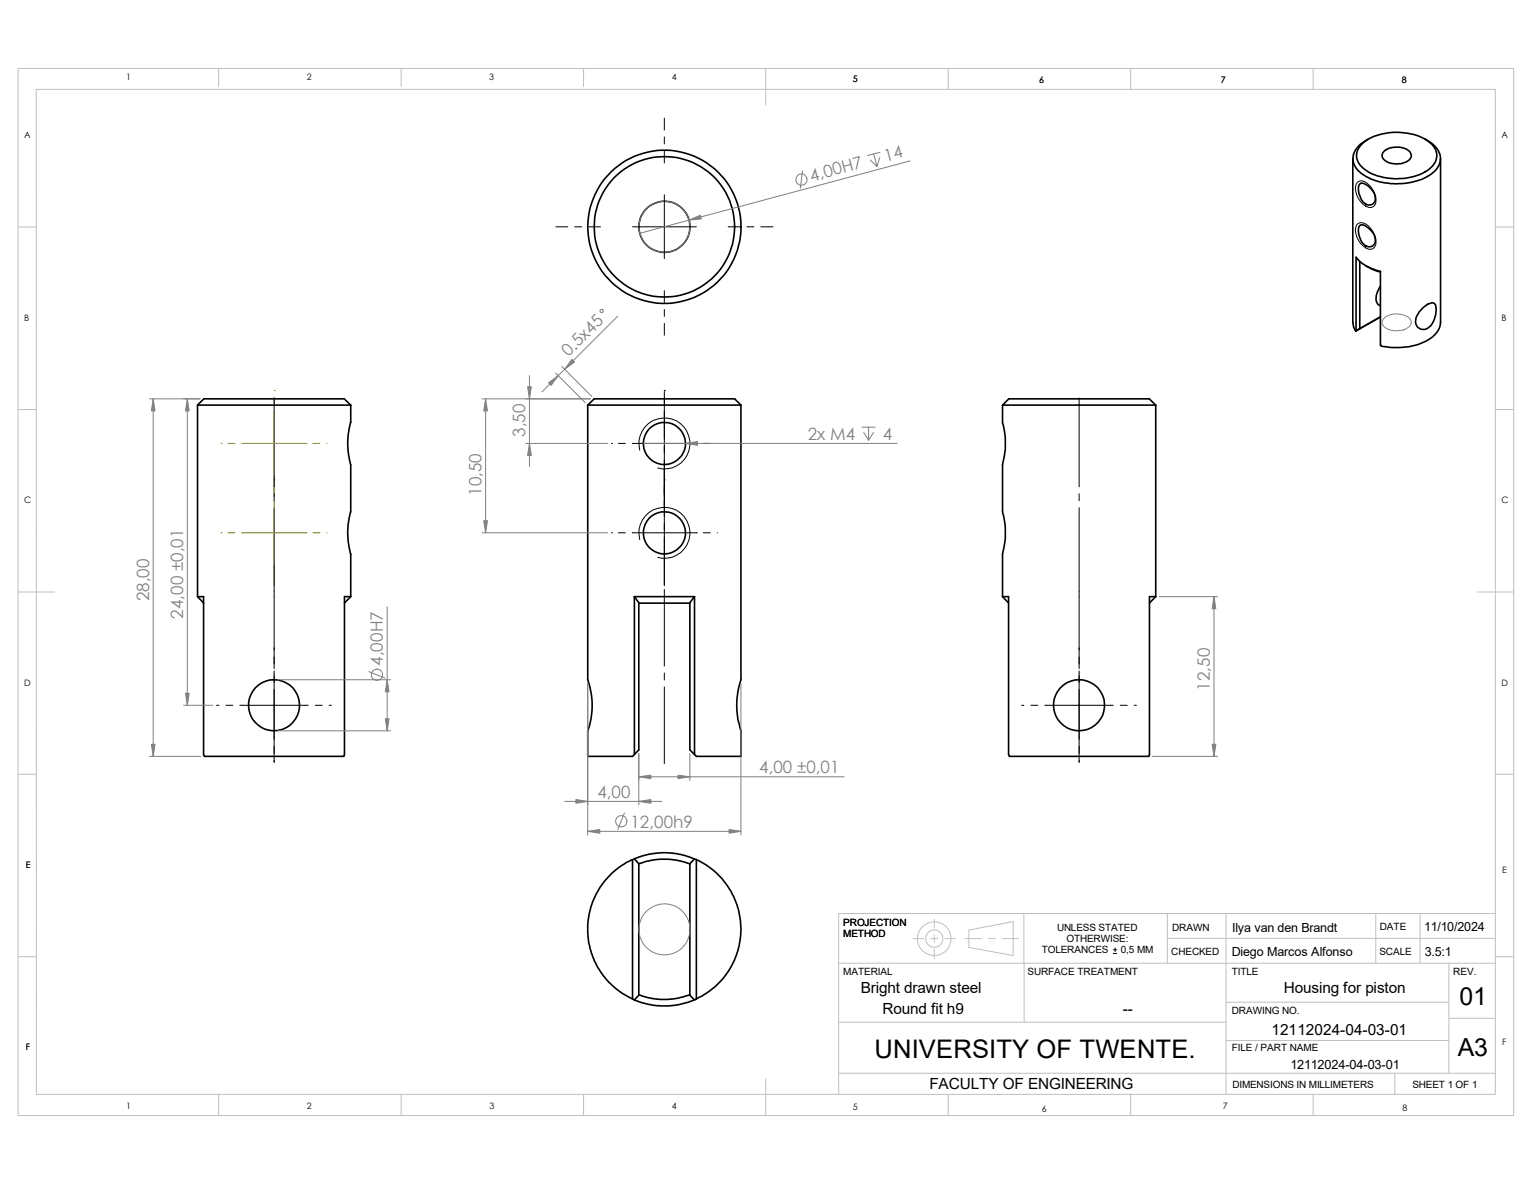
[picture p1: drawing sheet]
<svg xmlns="http://www.w3.org/2000/svg" width="279mm" height="216mm" viewBox="0 0 279 216" stroke-linecap="round" stroke-linejoin="round" font-family="sans-serif">
<g fill="none" stroke="#c0c0c0" stroke-width=".18">
<path d="M3.3 12.5h272.8v190.9h-272.8zM6.6 16.3h266.1v183.3h-266.1zM39.9 12.5v3.3M73.2 12.5v3.3M106.4 12.5v3.3M139.7 12.5v6.6M172.9 12.5v3.8M206.2 12.5v3.8M239.5 12.5v3.8M3.3 41.4h3.3M272.7 41.4h3.4M3.3 74.7h3.3"/>
<path d="M272.7 74.7h3.4M3.3 107.9h6.6M269.4 107.9h6.7M3.3 141.2h3.3M272.7 141.2h3.4M3.3 174.5h3.3M153 175.6h119.7M166.6 171.2h1.9M169.8 171.2h1.2M170.4 167.6v1.6M170.4 170.5v1.3M170.4 173.1v1.7"/>
<path d="M172.3 171.2h1.9M176 171.2h3M176.7 169.6l8.1-1.5v6.1l-8.1-1.4zM180.3 171.2h1.2M182.8 171.2h3M186.7 166.6l.1 19.8M212.9 171.1h59.8M212.9 166.6v9M223.6 166.6v33M250.9 166.6v9M259 166.6v9M264.2 175.6v20.1"/>
<path d="M272.7 174.5h3.4M272.7 166.6h-119.7v33M39.9 199.6v3.8M73.2 199.6v3.8M106.4 199.6v3.8M139.7 196.7v6.7M153 186.4h70.6M153 195.7h119.7M172.9 199.6v3.8M206.2 199.6v3.8M223.6 182.8h40.6M223.6 189.7h40.6"/>
<path d="M239.5 199.6v3.8M254.4 195.7v3.9M264.2 185.7h8.5"/>
<circle cx="170.4" cy="171.2" r="3.1"/>
<circle cx="170.4" cy="171.2" r="1.59"/>
</g>
<g fill="none" stroke="#000" stroke-width=".3">
<path d="M246.7 28.9v29.9l.1 .8 .4 .8M247.9 33.6a.98 .98 0 0 1 1.5 .2 2.63 2.63 0 0 1 1.3 3.1 1.36 1.36 0 0 1-2.3-.4 3.2 3.2 0 0 1-.5-2.9zM248.4 26.2a9.8 9.8 0 0 1 7.6-2 7.3 7.3 0 0 1 5.7 2.9 2.92 2.92 0 0 1-1.2 3.8 10.9 10.9 0 0 1-11.7-.1 2.78 2.78 0 0 1-.4-4.6zM249.6 25.4a4.7 4.7 0 0 0-2.8 3.3 3.8 3.8 0 0 0 2.5 3.6 12.5 12.5 0 0 0 11.4-.3 3.2 3.2 0 0 0 1.2-5.1l-.7-.7-1.3-.8M252.5 27.5a3.9 3.9 0 0 1 4.6 .2 1.15 1.15 0 0 1-.6 1.8 3.9 3.9 0 0 1-4.2-.5 1 1 0 0 1 .2-1.5zM262.7 28.9v29.9a4.5 4.5 0 0 1-3.3 3.7 13.4 13.4 0 0 1-7.5 .6l-.1-.2v-13.4a7.6 7.6 0 0 1-4.5-2.6v13.4M247.9 41.2l.2-.1a1.79 1.79 0 0 1 1.8 .8 2.33 2.33 0 0 1 .8 2.6 1.33 1.33 0 0 1-2.3-.3 3.3 3.3 0 0 1-.5-3zM248 59.9l-.7 .4M248 47.7v12.2M248 59.9l3.8-2.1-4.6 2.6M249.1 48.5l1.4 .7 1.3 .4M251.8 52.2l-.3 .4a2.39 2.39 0 0 0-.1 3l.4 .2"/>
<path d="M259.4 56.3l1.2-.9a.81 .81 0 0 1 1-.1 .81 .81 0 0 1 .3 1 4.2 4.2 0 0 1-1.6 3.6 1.47 1.47 0 0 1-1.7-.2 1.47 1.47 0 0 1-.4-1.7l.6-1.1zM36 73.9h28M36 73.9l1.2-1.2h25.6l1.2 1.2M36 73.9v34.9M64 73.9v3.1a13.5 13.5 0 0 0 0 7.7v8.6a13.5 13.5 0 0 0 0 7.7v7.8M107.2 73.9v50.1a13.8 13.8 0 0 1 0 9.3v4.6h8.2l.3-.3M107.2 73.9l1.2-1.2h25.6l1.1 1.2M107.2 73.9h27.9M135.1 73.9v50.1a14.5 14.5 0 0 0 0 9.3v4.6h-8.1l-1.2-1.2v-26.8l.9-1.1M182.8 73.9v3.1a14.7 14.7 0 0 1 0 7.7v8.6a14.7 14.7 0 0 1 0 7.7v7.8M182.8 73.9l1.2-1.2h25.6l1.2 1.2M182.8 73.9h28"/>
<path d="M210.8 73.9v34.9M247.3 60.3l-.1 .1M36 108.8h1.1v28.8l.2 .3h.4h25l.1-.3v-28.8h1.2M36 108.8l1.1 1.1M64 108.8l-1.2 1.1M115.7 108.8h11M115.7 108.8l.8 1.1v26.8l-.8 .9M115.7 108.8v28.8M116.5 110h9.3M126.7 108.8v28.8M182.8 108.8h1.1v28.8l.2 .3h25.4l.1-.3v-28.8h1.2M182.8 108.8l1.1 1.1"/>
<path d="M210.8 108.8l-1.2 1.1M115.4 156.8l-1.4 .6-2.1 1.6-1.5 1.4-.9 1.3-1.5 2.8-.6 2.4-.2 1.7v2.2l.4 2 .8 2.5 .7 1.3 1.3 1.8 1.4 1.4 1.7 1.3 1.8 1.1M115.7 156.6l1.3-.5 1.4-.4 2.2-.2h1.8l1.7 .3 2.5 .8M115.7 156.6l.8 .9v24l-.8 .8-.3-.1v-25.4M115.7 156.6l-.3 .2M116.5 157.5l2.7-.7 2.8-.1 2 .3 1.8 .6M127 156.7l1.6 .9 1.5 1.1 1.5 1.4 1.3 1.8 1 1.7 .7 1.9 .4 2.1 .1 1.5-.1 2.5-.5 1.9-.6 1.6-.9 1.8-1.1 1.5-1.5 1.5-1.7 1.3-1.7 1M115.7 182.3l2.7 .9 2 .2h1.6l1.7-.2 3-.9M116.5 181.4l1.8 .5 2 .3 2.8-.1 2.7-.7M127 182.2v-25.4l-.3-.2-.9 .9v24l.9 .8M127 182.2l-.3 .1"/>
<circle cx="121.2" cy="41.4" r="14"/>
<circle cx="121.2" cy="41.4" r="4.7"/>
<circle cx="121.2" cy="41.4" r="12.8"/>
<circle cx="121.2" cy="97.2" r="3.8"/>
<circle cx="121.2" cy="80.9" r="3.8"/>
<circle cx="50" cy="128.6" r="4.7"/>
<circle cx="196.8" cy="128.6" r="4.7"/>
</g>
<g fill="none" stroke="#808080" stroke-width=".18">
<path d="M146.3 31.2l-.3 3.1M158.7 29.2l1.2 1.2M159.3 28.1l.6 2.3M160.4 28.7l-.5 1.7M160.5 27.8l-2.3 .6M166 29.3l-49.3 13.2M112.6 57.7l-13.8 13.8M252.6 57.9a3.8 3.8 0 0 1 4.6 .4 1.04 1.04 0 0 1-.5 1.5 3.8 3.8 0 0 1-4.4-.4 1.02 1.02 0 0 1 .3-1.5zM27.3 72.7h9.2M27.9 72.7v65.2M34.2 72.7v55.9M87.9 72.7h19.8"/>
<path d="M88.6 72.7v24.5M96.6 68.5v16.6M101.3 68l5.4 5.4M102.5 66.8l5.4 5.5M157.2 77.9h2.4M157.5 78.9l.9 1.4M158.4 77.9v2.4M159.3 78.9l-.9 1.4M87.9 97.2h22.9M95.9 80.9h14.9M117.3 80.9h46.3M70.6 110.7v22.6"/>
<path d="M211.4 108.8h10.7M221.4 108.8v29.1M27.3 137.9h9.3M33.5 128.6h5.3M50.6 124h20.6M50.6 133.3h20.6M67.3 122.5l2.9 1.2M107.2 124.6v27.7M116.5 137.4v9.4M125.8 137.4v4.9M135.1 124.6v27.7M210.1 137.9h12"/>
<path d="M103 146.1h17.7M107.2 151.6h27.9M113.9 148.3l-1.2 2.9M116.5 141.6h37.5"/>
<circle cx="146.2" cy="32.7" r="1.03"/>
<circle cx="109.7" cy="56.7" r=".3"/>
<circle cx="121.2" cy="41.4" r="4.7"/>
<circle cx="68.7" cy="123" r="1.04"/>
<circle cx="113.3" cy="149.8" r="1.04"/>
<circle cx="121.2" cy="169.5" r="4.7"/>
</g>
<g fill="none" stroke="#000" stroke-width=".18">
<path d="M121.2 21.5v2.2M121.2 25v1.2M121.2 27.5v2.2M121.2 35.5v11.7M247.4 33.4a1.29 1.29 0 0 1 2.2 .2 3.9 3.9 0 0 1 1.3 3.4 1.11 1.11 0 0 1-1.8 .6 3.6 3.6 0 0 1-1.7-4.2zM101.4 41.4h2.1M104.8 41.4h1.3M107.4 41.4h2.1M115.4 41.4h11.6M121.2 53v2.2M121.2 56.4v1.3M121.2 59v2.1"/>
<path d="M132.8 41.4h2.2M136.2 41.4h1.3M138.8 41.4h2.2M247.4 41a1.35 1.35 0 0 1 2.2 .2 4.1 4.1 0 0 1 1.3 3.4 1.1 1.1 0 0 1-1.8 .6 3.6 3.6 0 0 1-1.7-4.2zM50 72.6v16.2M121.2 71.2h.1M121.2 71.4v35.4M196.8 72.6v16.2M50 90v1.3M50 92.6v29.3M111.5 80.9h.1M111.5 97.2h.1"/>
<path d="M112.8 80.9h1.2M112.8 97.2h1.2M115.3 80.9h11.7M115.3 97.2h11.7M116.7 98.4a4.7 4.7 0 0 1 4-5.9 4.7 4.7 0 0 1 5.1 5 4.7 4.7 0 0 1-5.8 4.1M116.7 82.1a4.7 4.7 0 0 1 4-5.9 4.7 4.7 0 0 1 5.1 5 4.7 4.7 0 0 1-5.8 4.1M121.2 87.5h.1M127 80.9h.1M127 97.2h.1M128.3 80.9h1.2M128.3 97.2h1.2M130.8 80.9h.1"/>
<path d="M130.8 97.2h.1M196.8 90v1.3M196.8 92.6v29.3M121.2 107.5v14M39.5 128.6h.4M41.2 128.6h1.3M43.7 128.6h12.5M50 122.3v16.8M57.5 128.6h1.3M60 128.6h.5M121.2 122.7v1.3M121.2 125.3v13.9"/>
<path d="M186.3 128.6h.4M188 128.6h1.3M190.5 128.6h12.5M196.8 122.3v16.8M204.3 128.6h1.3M206.8 128.6h.5M203 173.9h.7M203 173.2h.7M203.4 172.8v.7"/>
</g>
<g fill="#808080" stroke="#808080" stroke-width=".18">
<path d="M221.4 108.8l.3 2.2h-.6z"/>
<path d="M221.1 135.7h.6l-.3 2.2z"/>
<path d="M125.7 40.1l2-.9 .2 .7z"/>
<path d="M27.6 135.7h.7l-.4 2.2z"/>
<path d="M27.9 72.7l.4 2.2h-.7z"/>
<path d="M33.8 126.4h.7l-.3 2.2z"/>
<path d="M34.2 72.7l.3 2.2h-.7z"/>
<path d="M70.6 124l.4 2.2h-.7z"/>
<path d="M70.3 131.1h.7l-.4 2.2z"/>
<path d="M125 80.9l2.2-.4v.7z"/>
<path d="M116.5 141.6l2.2-.2v.6z"/>
<path d="M88.6 72.7l.3 2.2h-.7z"/>
<path d="M88.2 95h.7l-.3 2.2z"/>
<path d="M104.3 65.5l.5 .5-1.8 1.3z"/>
<path d="M100 69.8l1.8-1.3-1.3 1.8z"/>
<path d="M107.2 151.6l2.2-.3v.6z"/>
<path d="M133 151.3l2.1 .3-2.1 .3z"/>
<path d="M105 145.8l2.2 .3-2.2 .4z"/>
<path d="M123.7 141.4l2.1 .2-2.1 .4z"/>
<path d="M116.5 146.1l2.2-.3v.7z"/>
<path d="M96.6 80.9l.3 2.2h-.7z"/>
<path d="M96.2 70.5h.7l-.3 2.2z"/>
</g>
<g fill="none" stroke="#808000" stroke-width=".18">
<path d="M50 71.2h.1M50 72.5v1.2M50 75v15.5M40.3 97.2h.1M40.3 80.9h.1M41.6 97.2h1.2M41.6 80.9h1.2M44.1 97.2h11.7M44.1 80.9h11.7M50 87.5h.1M50 91.3v15.5M55.8 97.2h.1"/>
<path d="M55.8 80.9h.1M57.1 97.2h1.2M57.1 80.9h1.2M59.6 97.2h.1M59.6 80.9h.1"/>
</g>
<text font-size="4.7" x="159.5" y="192.9">UNIVERSITY OF TWENTE.</text>
<g font-size="4.5">
<text x="266.2" y="183.3">01</text>
<text x="265.9" y="192.6">A3</text>
</g>
<g font-size="3.1" fill="#808080">
<text x="161.5" y="29.5" transform="rotate(-15 161.5 29.5)">14</text>
<text x="148" y="33.1" transform="rotate(-15 148 33.1)">4,00H7</text>
<text x="103.7" y="65.2" transform="rotate(-45 103.7 65.2)">0.5x45</text>
<text x="95.8" y="79.7" transform="rotate(-90 95.8 79.7)">3,50</text>
<text x="147.3" y="80.2">2x M4</text>
<text x="161" y="80.2">4</text>
<text x="87.8" y="90.4" transform="rotate(-90 87.8 90.4)">10,50</text>
<text x="27.2" y="109.7" transform="rotate(-90 27.2 109.7)">28,00</text>
<text x="33.4" y="112.8" transform="rotate(-90 33.4 112.8)">24,00 ±0,01</text>
<text x="69.8" y="121.4" transform="rotate(-90 69.8 121.4)">4,00H7</text>
<text x="220.6" y="126" transform="rotate(-90 220.6 126)">12,50</text>
<text x="138.5" y="141">4,00 ±0,01</text>
<text x="109" y="145.5">4,00</text>
<text x="115" y="150.9">12,00h9</text>
</g>
<g font-size="2.8">
<text x="157" y="181.1">Bright drawn steel</text>
<text x="161" y="185">Round fit h9</text>
<text x="204.8" y="185">--</text>
<text x="234.1" y="181.1">Housing for piston</text>
<text x="231.9" y="188.8">12112024-04-03-01</text>
<text x="169.5" y="198.5">FACULTY OF ENGINEERING</text>
</g>
<g font-size="2.3">
<text x="224.7" y="169.9">Ilya van den Brandt</text>
<text x="259.8" y="169.8">11/10/2024</text>
<text x="224.7" y="174.3">Diego Marcos Alfonso</text>
<text x="259.8" y="174.2">3.5:1</text>
<text x="235.3" y="194.9">12112024-04-03-01</text>
</g>
<g font-size="1.8">
<text x="153.8" y="170.8">METHOD</text>
<text x="153.8" y="168.8">PROJECTION</text>
<text x="190" y="173.8">TOLERANCES</text>
<text x="192.8" y="169.8">UNLESS STATED</text>
<text x="194.5" y="171.8">OTHERWISE:</text>
<text x="204.4" y="173.8">0,5 MM</text>
<text x="213.8" y="169.8">DRAWN</text>
<text x="251.7" y="169.7">DATE</text>
<text x="153.8" y="177.8">MATERIAL</text>
<text x="187.4" y="177.8">SURFACE TREATMENT</text>
<text x="213.6" y="174.2">CHECKED</text>
<text x="224.7" y="177.8">TITLE</text>
<text x="251.6" y="174.1">SCALE</text>
<text x="265" y="177.8">REV.</text>
<text x="224.7" y="184.9">DRAWING NO.</text>
<text x="224.7" y="191.6">FILE / PART NAME</text>
<text x="224.8" y="198.5">DIMENSIONS IN MILLIMETERS</text>
<text x="257.6" y="198.5">SHEET 1 OF 1</text>
</g>
<g font-size="1.6">
<text x="23" y="14.6">1</text>
<text x="56" y="14.6">2</text>
<text x="89.2" y="14.6">3</text>
<text x="122.5" y="14.6">4</text>
<text x="155.5" y="15">5</text>
<text x="189.5" y="15.1">6</text>
<text x="222.6" y="15.1">7</text>
<text x="255.7" y="15.1">8</text>
<text x="4.4" y="25.2">A</text>
<text x="273.9" y="25.2">A</text>
<text x="4.4" y="58.5">B</text>
<text x="273.9" y="58.5">B</text>
<text x="4.4" y="91.8">C</text>
<text x="273.9" y="91.8">C</text>
<text x="4.4" y="125.1">D</text>
<text x="273.9" y="125.1">D</text>
<text x="4.7" y="158.4">E</text>
<text x="273.9" y="159.1">E</text>
<text x="4.7" y="191.4">F</text>
<text x="273.9" y="190.6">F</text>
<text x="23" y="202.2">1</text>
<text x="56" y="202.2">2</text>
<text x="89.2" y="202.2">3</text>
<text x="122.5" y="202.2">4</text>
<text x="155.5" y="202.4">5</text>
<text x="190" y="202.7">6</text>
<text x="223" y="202.2">7</text>
<text x="255.8" y="202.6">8</text>
</g>
</svg>
